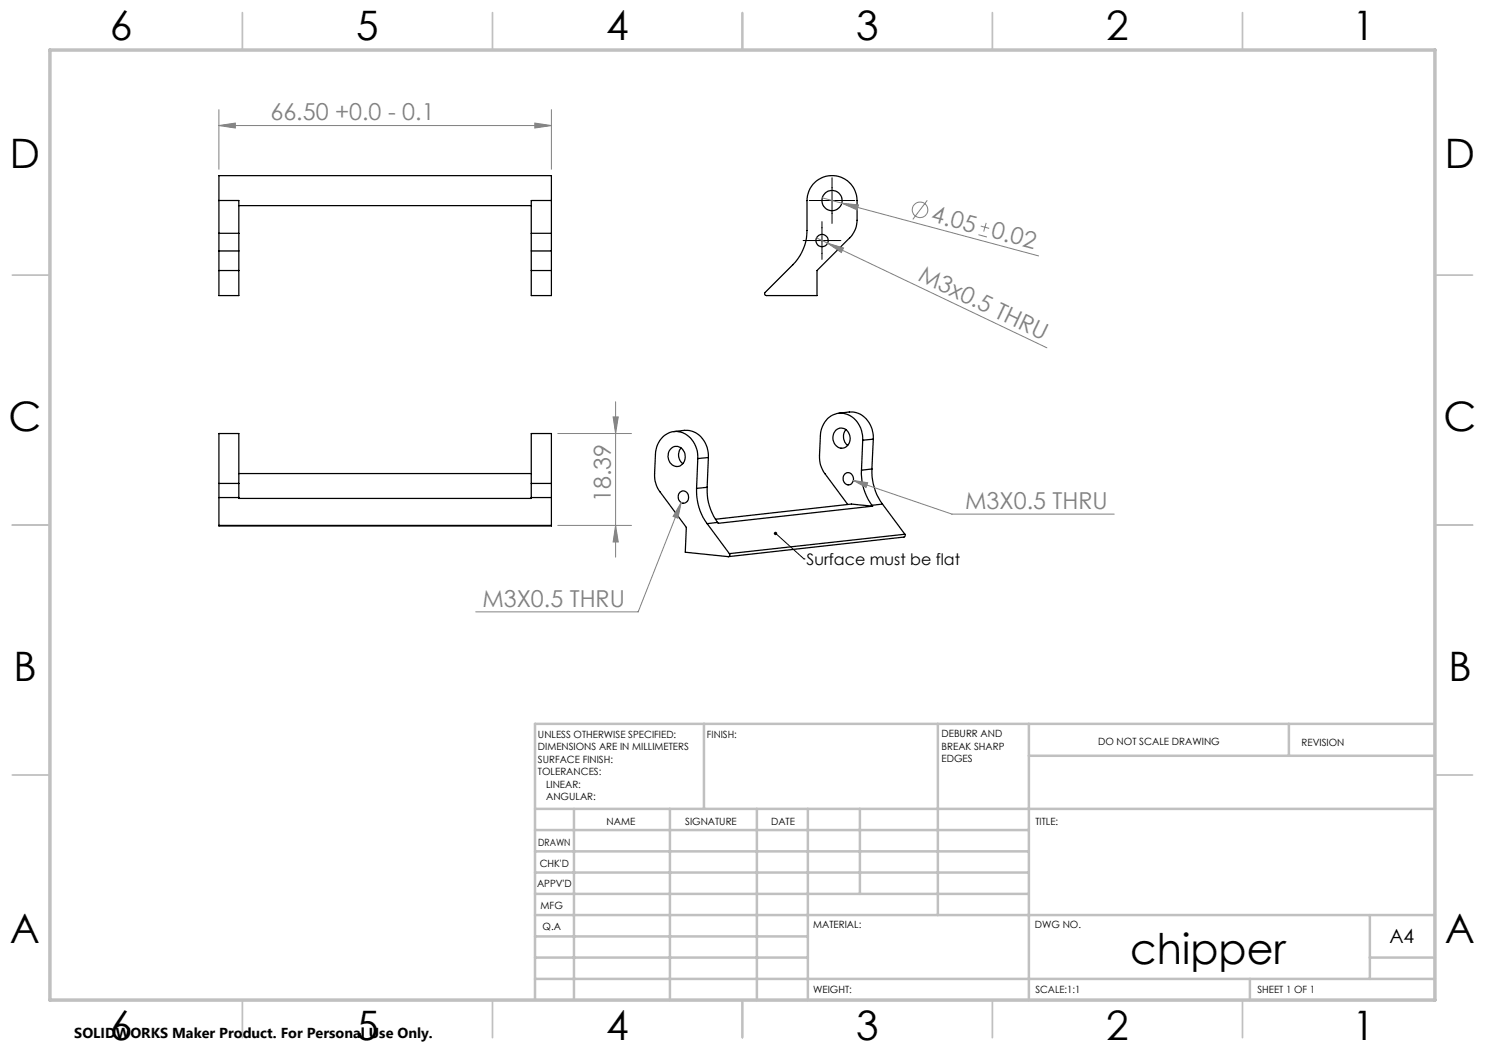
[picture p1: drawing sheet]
<svg xmlns="http://www.w3.org/2000/svg" width="297mm" height="210mm" viewBox="0 0 297 210" stroke-linecap="round" stroke-linejoin="round" font-family="sans-serif">
<g fill="none" stroke="#000" stroke-width=".25">
<path d="M162.6 36.9a5 5 0 0 1 5.5-1.5 5 5 0 0 1 3.3 4.7v4a5 5 0 0 1-1.5 3.5l-6.5 6.5v5h-10.1a.36 .36 0 0 1-.4-.2 .36 .36 0 0 1 .1-.4l5.6-5.6a9.8 9.8 0 0 0 2.8-6.8v-6.5l.4-1.5zM43.8 46.7v3.5M43.8 54.1v5h4v-5M43.8 50.2h4M43.8 46.7h4M43.8 54.1h4M43.8 46.7v-11.6h66.5v11.6M43.8 50.2v3.9M43.8 40.1h4v6.6M47.8 46.7v3.5M47.8 50.2v3.9M47.8 41.1h58.5"/>
<path d="M106.3 46.7v3.5M106.3 54.1v5h4v-5M106.3 50.2h4M106.3 46.7h4M106.3 54.1h4M106.3 50.2v3.9M110.3 46.7v3.5M110.3 50.2v3.9M110.3 40.1h-4v6.6M43.8 96.7v-10h4v10M43.8 96.7v2.8M43.8 99.5v5.6"/>
<path d="M43.8 96.7h4M43.8 99.5h4M47.8 96.7v2.8M47.8 99.5v.2h58.5v-.2M47.8 94.7h58.5M106.3 96.7v-10h4v10M106.3 96.7v2.8M106.3 96.7h4M106.3 99.5h4M110.3 96.7v2.8M110.3 99.5v5.6M134.1 89.9a1.7 1.7 0 0 1 1.8-.5 1.7 1.7 0 0 1 1.1 1.6 1.7 1.7 0 0 1-.7 2 1.7 1.7 0 0 1-2.1-.2 2.19 2.19 0 0 1-.1-2.9z"/>
<path d="M134.8 86.3l2.1-.2a4.8 4.8 0 0 1 4.8 5.4M136 98.4a1.19 1.19 0 0 1 1.6 .5 1.19 1.19 0 0 1-.4 1.6 1.2 1.2 0 0 1-1.5-.5 1.2 1.2 0 0 1 .3-1.6zM136.2 89.6a2.21 2.21 0 0 0 .4 3.1M139.3 97.7a11 11 0 0 0 2.1 7M139.6 91.7a5 5 0 0 0-4.3-5.4 4.4 4.4 0 0 0-4.2 4.5l-.2 3.9a5.7 5.7 0 0 0 1.1 3.7l5.3 7.1-.2 4.9 8.5 .9a.35 .35 0 0 0 .3-.2 .35 .35 0 0 0 0-.4M139.6 91.7l-.3 6M141.4 97.5a11.1 11.1 0 0 0 2.1 7M141.4 97.5l-2.1 .2M141.7 91.5l-2.1 .2M141.7 91.5l-.3 6M167.2 86a1.73 1.73 0 0 1 1.8-.2 1.73 1.73 0 0 1 1 1.6 1.75 1.75 0 0 1-1.5 2.2 1.75 1.75 0 0 1-1.9-1.9l.1-1zM167.7 82.6l2.2-.2a4.8 4.8 0 0 1 4.8 5.4"/>
<path d="M169 94.7a1.19 1.19 0 0 1 1.6 .4 1.19 1.19 0 0 1-.2 1.6 1.16 1.16 0 0 1-1.6-.2 1.16 1.16 0 0 1 .1-1.6zM169.2 85.9a2.26 2.26 0 0 0 .3 3.2M172.3 94a11.1 11.1 0 0 0 2.1 7.1M172.5 88a4.8 4.8 0 0 0-5-5.3 4.6 4.6 0 0 0-3.4 4.5l-.2 3.9a5.4 5.4 0 0 0 1.1 3.6l4.5 6.2M172.5 88l-.2 6M174.4 93.8a11.4 11.4 0 0 0 2.1 7M174.4 93.8l-2.1 .2M174.7 87.8l-2.2 .2M174.7 87.8l-.3 6M43.8 105.1v.1h66.5v-.1M43.8 105.1h66.5M141.4 104.7l4.5 6"/>
<path d="M143.5 104.5l-2.1 .2M174.4 101.1l.1 .1M174.5 101.2l-30.8 3.5-.2-.2M174.5 101.2l-4.2-.4-27.2 3M176.5 100.8l-2.1 .3M176.5 100.8l4.5 6M181 106.8a.36 .36 0 0 1-.2 .6l-35.1 3.9M181 106.8l-35.1 3.9"/>
<circle cx="164.4" cy="48.1" r="1.23"/>
<circle cx="166.4" cy="40.1" r="2.03"/>
</g>
<g fill="none" stroke="#808080" stroke-width=".2">
<path d="M43.8 25.1l3.3-.5v1zM43.8 21.9v12M43.8 25.1h66.5M107 24.6l3.3 .5-3.3 .5zM110.3 21.9v12M164.5 39.6l3.8 1M163.3 47.6l2.2 1M165.5 48.6l3.2 1-.4 .9zM165.5 48.6l43.9 21M168.3 40.6l3.4 .4-.3 1zM168.3 40.6l39.4 10.6M185.5 40.1l-2.9 3.8"/>
<path d="M195.7 46.9l1.7 .5M196.1 45.2l1.7 .5M197.2 44.6l-.5 1.7M111.5 86.7h14.8M122.6 83.4h1l-.5 3.3zM123.1 80.4v31M170.7 96.1l2.8 .4-.3 1zM170.7 96.1l19.7 6.7h32.4M111.5 105.1h14.8M123.1 105.1l.5 3.3h-1zM136.2 100.5l-.6 3.1-1-.3zM136.2 100.5l-8.6 21.9h-32.5"/>
<circle cx="184" cy="42" r="1.56"/>
</g>
<path d="M166.4 35.6v9.1M160.6 48.1h7.6M161.9 40.1h9.1M164.4 44.3v7.6M155.1 106.7l5.7 5.1M160.8 111.8h.1" fill="none" stroke="#000" stroke-width=".2"/>
<g fill="none" stroke="#c0c0c0" stroke-width=".35">
<path d="M48.5 2.5v7.5M98.5 2.5v7.5M148.5 2.5v7.5M198.5 2.5v7.5M248.5 2.5v7.5M2.5 55h7.5M287 55h7.5M2.5 105h7.5M287 105h7.5M2.5 155h7.5M287 155h7.5M48.5 200v7.5"/>
<path d="M98.5 200v7.5M148.5 200v7.5M198.5 200v7.5M248.5 200v7.5"/>
</g>
<g fill="none" stroke="#c0c0c0" stroke-width=".5">
<path d="M140.8 144.8v17M187.6 144.8v38.2M205.8 144.8v55.2M205.8 151.2h81.2M257.8 144.8v6.4M287 144.8h-180v55.2M107 161.8h180M107 178.8h98.8M107 174.5h98.8M107 170.3h98.8M107 166h98.8M114.8 161.8v38.2"/>
<path d="M134 161.8v38.2M151.4 161.8v38.2M161.6 161.8v38.2M172 161.8v17M107 195.8h180M107 191.5h54.6M107 187.3h54.6M107 183h180M250 195.8v4.2M274 191.5h13M274 183v12.8"/>
</g>
<path d="M10 10h277v190h-277z" fill="none" stroke="#c0c0c0" stroke-width=".7"/>
<path d="M154.9 106.5a.35 .35 0 0 1 .5 .2 .35 .35 0 0 1-.4 .4 .35 .35 0 0 1-.2-.6l.3 .2z" fill="#000"/>
<g fill="#808080">
<path d="M165.5 48.6l3.2 1-.4 .9z"/>
<path d="M168.3 40.6l3.4 .4-.3 1z"/>
<path d="M107 24.6l3.3 .5-3.3 .5zM43.8 25.1l3.3-.5v1z"/>
<path d="M136.2 100.5l-1.6 2.8 1 .3zM170.7 96.1l2.5 1.4 .3-1z"/>
<path d="M122.6 83.4h1l-.5 3.3zM123.1 105.1l.5 3.3h-1z"/>
</g>
<text font-size="8.5" x="226" y="192.7">chipper</text>
<g font-size="8.1">
<text x="22" y="8">6</text>
<text x="71.2" y="8">5</text>
<text x="121.2" y="8">4</text>
<text x="171.2" y="8">3</text>
<text x="221.2" y="8">2</text>
<text x="270.5" y="8">1</text>
<text x="2" y="33.6">D</text>
<text x="289" y="33.6">D</text>
<text x="1.7" y="86.1">C</text>
<text x="288.7" y="86.1">C</text>
<text x="2.7" y="136.1">B</text>
<text x="289.7" y="136.1">B</text>
<text x="2" y="188.6">A</text>
<text x="289" y="188.6">A</text>
<text x="22" y="208">6</text>
<text x="71.2" y="208">5</text>
<text x="121.2" y="208">4</text>
<text x="171.2" y="208">3</text>
<text x="221.2" y="208">2</text>
<text x="270.5" y="208">1</text>
</g>
<g font-size="4.7" fill="#808080">
<text x="54.1" y="24.1">66.50 +0.0 - 0.1</text>
<text x="186.1" y="44.3" transform="rotate(15 186.1 44.3)">4.05</text>
<text x="198" y="47.5" transform="rotate(15 198 47.5)">0.02</text>
<text x="183.4" y="56.1" transform="rotate(25 183.4 56.1)">M3x0.5 THRU</text>
<text x="122.1" y="100.5" transform="rotate(-90 122.1 100.5)">18.39</text>
<text x="193" y="101.8">M3X0.5 THRU</text>
<text x="96.5" y="121.3">M3X0.5 THRU</text>
</g>
<text font-size="3.9" x="277.9" y="188.5">A4</text>
<text font-size="3.2" x="161.3" y="113">Surface must be flat</text>
<text font-size="2.9" x="14.9" y="207.6">SOLIDWORKS Maker Product. For Personal Use Only.</text>
<g font-size="2">
<text x="107.6" y="147.6">UNLESS OTHERWISE SPECIFIED:</text>
<text x="141.4" y="147.6">FINISH:</text>
<text x="188.3" y="147.5">DEBURR AND</text>
<text x="188.3" y="150">BREAK SHARP</text>
<text x="219.6" y="149">DO NOT SCALE DRAWING</text>
<text x="260.3" y="149.2">REVISION</text>
<text x="107.6" y="150.1">DIMENSIONS ARE IN MILLIMETERS</text>
<text x="107.6" y="152.6">SURFACE FINISH:</text>
<text x="107.6" y="155.1">TOLERANCES:</text>
<text x="188.3" y="152.5">EDGES</text>
<text x="109.2" y="157.6">LINEAR:</text>
<text x="109.2" y="160.1">ANGULAR:</text>
<text x="121.3" y="165">NAME</text>
<text x="137" y="164.9">SIGNATURE</text>
<text x="154.2" y="164.9">DATE</text>
<text x="207.1" y="164.9">TITLE:</text>
<text x="107.6" y="169.1">DRAWN</text>
<text x="107.9" y="173.3">CHK'D</text>
<text x="107.4" y="177.4">APPV'D</text>
<text x="108.1" y="181.8">MFG</text>
<text x="108.5" y="186">Q.A</text>
<text x="162.6" y="185.5">MATERIAL:</text>
<text x="207" y="185.5">DWG NO.</text>
<text x="162.6" y="198.5">WEIGHT:</text>
<text x="207.1" y="198.6">SCALE:1:1</text>
<text x="251.5" y="198.6">SHEET 1 OF 1</text>
</g>
</svg>
